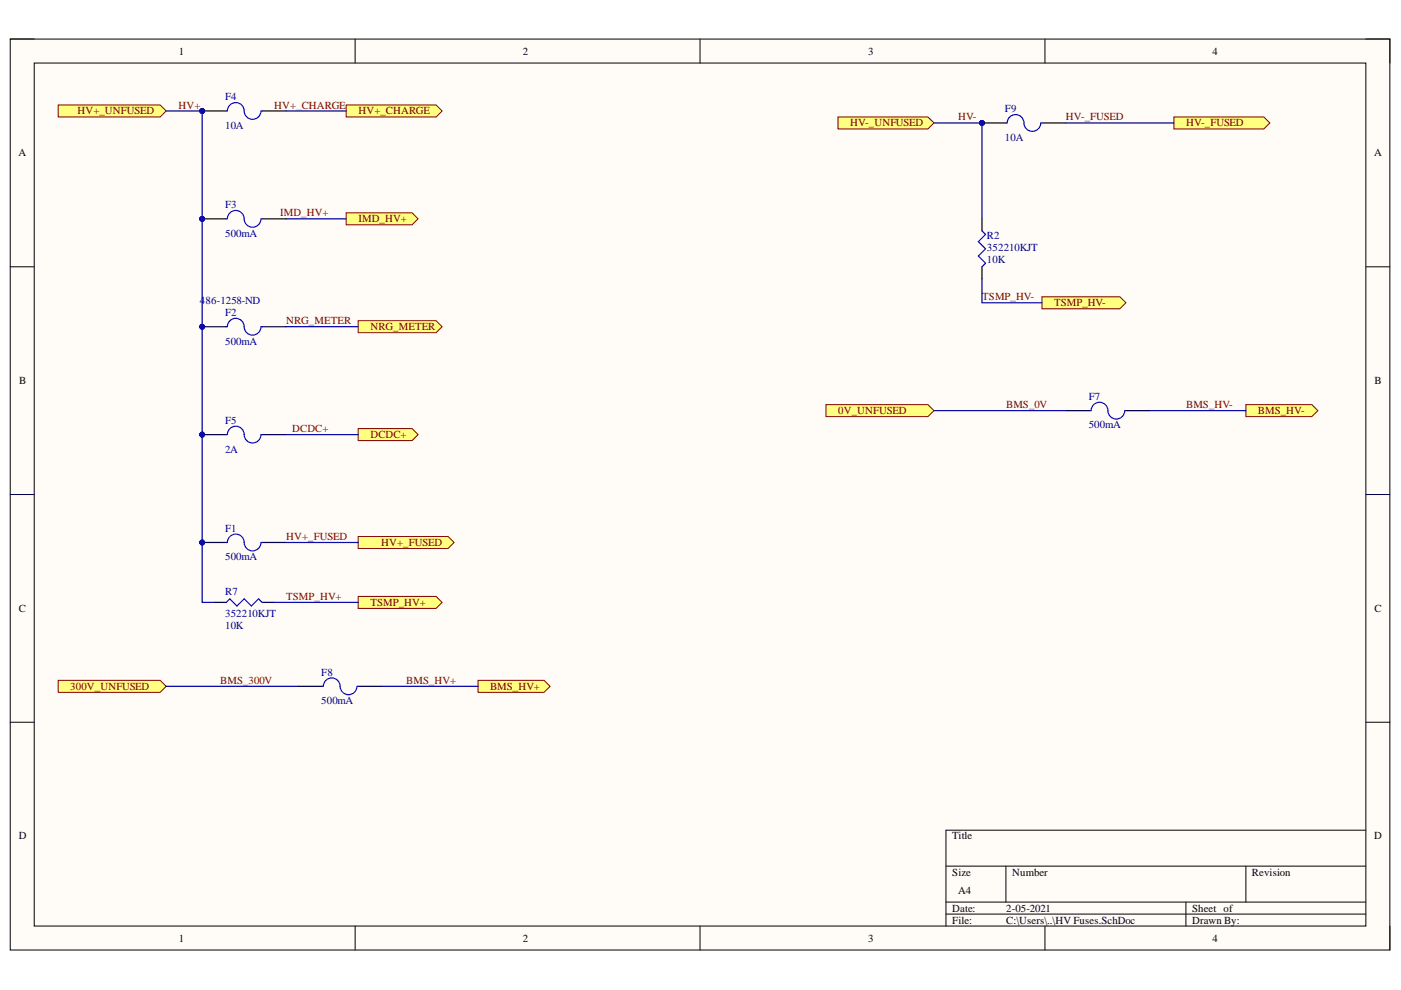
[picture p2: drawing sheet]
<svg xmlns="http://www.w3.org/2000/svg" width="297mm" height="210mm" viewBox="0 0 297 210" stroke-linecap="round" stroke-linejoin="round" font-family="sans-serif">
<path d="M2.2 8.3h292.5v193.1h-292.5z" fill-rule="evenodd" fill="#fffcf8"/>
<path d="M2.2 8.3h292.5v193.1h-292.5z" fill="none" stroke="#000" stroke-width=".21"/>
<path d="M7.3 13.4h282.3v182.9h-282.3z" fill-rule="evenodd" fill="#fffcf8"/>
<g fill="none" stroke="#000" stroke-width=".21">
<path d="M2.2 8.3h5.1M7.3 13.4h282.3v182.9h-282.3zM75.3 8.3v5.1M148.4 8.3v5.1M221.5 8.3v5.1M289.6 8.3h5.1v5.1M2.2 56.6h5.1M289.6 56.6h5.1M2.2 104.9h5.1M289.6 104.9h5.1M2.2 153.1h5.1M289.6 153.1h5.1"/>
<path d="M289.6 176h-89v20.3M75.3 196.3v5.1M148.4 196.3v5.1M200.6 183.6h89M200.6 191.3h89M200.6 193.8h89M213.3 183.6v7.7M221.5 196.3v5.1M251.4 191.3v5M264.2 183.6v7.7M294.7 196.3v5.1"/>
</g>
<path d="M75.9 90.9h11.5l1.2 1.2-1.2 1.3h-11.5z" fill-rule="evenodd" fill="#ffff80"/>
<path d="M75.9 90.9h11.5l1.2 1.2-1.2 1.3h-11.5z" fill="none" stroke="#800000" stroke-width=".21"/>
<path d="M73.4 45.1h14l1.2 1.3-1.2 1.3h-14z" fill-rule="evenodd" fill="#ffff80"/>
<path d="M73.4 45.1h14l1.2 1.3-1.2 1.3h-14z" fill="none" stroke="#800000" stroke-width=".21"/>
<path d="M75.9 113.7h19.1l1.3 1.3-1.3 1.3h-19.1z" fill-rule="evenodd" fill="#ffff80"/>
<path d="M75.9 113.7h19.1l1.3 1.3-1.3 1.3h-19.1z" fill="none" stroke="#800000" stroke-width=".21"/>
<path d="M12.3 22.3h21.7l1.2 1.2-1.2 1.3h-21.7z" fill-rule="evenodd" fill="#ffff80"/>
<path d="M12.3 22.3h21.7l1.2 1.2-1.2 1.3h-21.7z" fill="none" stroke="#800000" stroke-width=".21"/>
<circle cx="42.9" cy="115" r=".51" fill="#000080"/>
<circle cx="42.9" cy="115" r=".51" fill="none" stroke="#000080" stroke-width=".21"/>
<path d="M42.9 115h5.1" fill="none" stroke="#000" stroke-width=".25"/>
<circle cx="42.9" cy="115" r=".51" fill="#000080"/>
<circle cx="42.9" cy="115" r=".51" fill="none" stroke="#000080" stroke-width=".21"/>
<path d="M55.6 115h5.1" fill="none" stroke="#000" stroke-width=".25"/>
<path d="M48 115h.2M48.2 115a1.78 1.78 0 0 1 1.8-1.8 1.78 1.78 0 0 1 1.8 1.8 1.78 1.78 0 0 0 1.7 1.8 1.78 1.78 0 0 0 1.8-1.7M55.3 115h.3" fill="none" stroke="#00f" stroke-width=".25"/>
<circle cx="42.9" cy="92.1" r=".51" fill="#000080"/>
<circle cx="42.9" cy="92.1" r=".51" fill="none" stroke="#000080" stroke-width=".21"/>
<path d="M42.9 92.1h5.1" fill="none" stroke="#000" stroke-width=".25"/>
<circle cx="42.9" cy="92.1" r=".51" fill="#000080"/>
<circle cx="42.9" cy="92.1" r=".51" fill="none" stroke="#000080" stroke-width=".21"/>
<path d="M55.6 92.1h5.1" fill="none" stroke="#000" stroke-width=".25"/>
<path d="M48 92.1h.2M48.2 92.1a1.78 1.78 0 0 1 1.8-1.7 1.78 1.78 0 0 1 1.8 1.7 1.78 1.78 0 0 0 1.7 1.8 1.78 1.78 0 0 0 1.8-1.7M55.3 92.1h.3" fill="none" stroke="#00f" stroke-width=".25"/>
<circle cx="42.9" cy="69.3" r=".51" fill="#000080"/>
<circle cx="42.9" cy="69.3" r=".51" fill="none" stroke="#000080" stroke-width=".21"/>
<path d="M42.9 69.3h5.1" fill="none" stroke="#000" stroke-width=".25"/>
<circle cx="42.9" cy="69.3" r=".51" fill="#000080"/>
<circle cx="42.9" cy="69.3" r=".51" fill="none" stroke="#000080" stroke-width=".21"/>
<path d="M55.6 69.3h5.1" fill="none" stroke="#000" stroke-width=".25"/>
<path d="M48 69.3h.2M48.2 69.2a1.78 1.78 0 0 1 1.8-1.7 1.78 1.78 0 0 1 1.8 1.8 1.78 1.78 0 0 0 1.7 1.8 1.78 1.78 0 0 0 1.8-1.8M55.3 69.3h.3" fill="none" stroke="#00f" stroke-width=".25"/>
<circle cx="42.9" cy="46.4" r=".51" fill="#000080"/>
<circle cx="42.9" cy="46.4" r=".51" fill="none" stroke="#000080" stroke-width=".21"/>
<path d="M42.9 46.4h5.1" fill="none" stroke="#000" stroke-width=".25"/>
<circle cx="42.9" cy="46.4" r=".51" fill="#000080"/>
<circle cx="42.9" cy="46.4" r=".51" fill="none" stroke="#000080" stroke-width=".21"/>
<path d="M55.6 46.4h5.1" fill="none" stroke="#000" stroke-width=".25"/>
<path d="M48 46.4h.2M48.2 46.3a1.78 1.78 0 0 1 1.8-1.7 1.78 1.78 0 0 1 1.8 1.8 1.78 1.78 0 0 0 1.7 1.8 1.78 1.78 0 0 0 1.8-1.7M55.3 46.4h.3" fill="none" stroke="#00f" stroke-width=".25"/>
<circle cx="42.9" cy="23.5" r=".51" fill="#000080"/>
<circle cx="42.9" cy="23.5" r=".51" fill="none" stroke="#000080" stroke-width=".21"/>
<path d="M42.9 23.5h5.1" fill="none" stroke="#000" stroke-width=".25"/>
<circle cx="42.9" cy="23.5" r=".51" fill="#000080"/>
<circle cx="42.9" cy="23.5" r=".51" fill="none" stroke="#000080" stroke-width=".21"/>
<path d="M55.6 23.5h5.1" fill="none" stroke="#000" stroke-width=".25"/>
<path d="M48 23.5h.2M48.2 23.5a1.78 1.78 0 0 1 1.8-1.8 1.78 1.78 0 0 1 1.8 1.8 1.78 1.78 0 0 0 1.7 1.8 1.78 1.78 0 0 0 1.8-1.7M55.3 23.5h.3" fill="none" stroke="#00f" stroke-width=".25"/>
<path d="M73.4 22.3h19.1l1.2 1.2-1.2 1.3h-19.1z" fill-rule="evenodd" fill="#ffff80"/>
<path d="M73.4 22.3h19.1l1.2 1.2-1.2 1.3h-19.1z" fill="none" stroke="#800000" stroke-width=".21"/>
<path d="M75.9 68h16.6l1.2 1.3-1.2 1.2h-16.6z" fill-rule="evenodd" fill="#ffff80"/>
<path d="M75.9 68h16.6l1.2 1.3-1.2 1.2h-16.6z" fill="none" stroke="#800000" stroke-width=".21"/>
<path d="M177.7 24.8h19l1.3 1.3-1.3 1.2h-19z" fill-rule="evenodd" fill="#ffff80"/>
<path d="M177.7 24.8h19l1.3 1.3-1.3 1.2h-19z" fill="none" stroke="#800000" stroke-width=".21"/>
<circle cx="208.2" cy="26.1" r=".51" fill="#000080"/>
<circle cx="208.2" cy="26.1" r=".51" fill="none" stroke="#000080" stroke-width=".21"/>
<path d="M208.2 26.1h5.1" fill="none" stroke="#000" stroke-width=".25"/>
<circle cx="208.2" cy="26.1" r=".51" fill="#000080"/>
<circle cx="208.2" cy="26.1" r=".51" fill="none" stroke="#000080" stroke-width=".21"/>
<path d="M220.9 26.1h5.1M226 87.1h5.1M238.7 87.1h5.1M63.2 145.5h5.1M75.9 145.5h5.1" fill="none" stroke="#000" stroke-width=".25"/>
<path d="M213.3 26.1h.2M213.5 26a1.78 1.78 0 0 1 1.8-1.7 1.78 1.78 0 0 1 1.8 1.8 1.78 1.78 0 0 0 1.8 1.7 1.78 1.78 0 0 0 1.8-1.7M220.7 26.1h.2M231.1 87.1h.2M231.3 87a1.78 1.78 0 0 1 1.8-1.7 1.78 1.78 0 0 1 1.8 1.8 1.78 1.78 0 0 0 1.8 1.7 1.78 1.78 0 0 0 1.8-1.7M238.5 87.1h.2M68.3 145.5h.3M68.6 145.5a1.78 1.78 0 0 1 1.8-1.8 1.78 1.78 0 0 1 1.7 1.8 1.78 1.78 0 0 0 1.8 1.8 1.78 1.78 0 0 0 1.8-1.7M75.7 145.5h.2" fill="none" stroke="#00f" stroke-width=".25"/>
<path d="M175.1 85.8h21.6l1.3 1.3-1.3 1.2h-21.6z" fill-rule="evenodd" fill="#ffff80"/>
<path d="M175.1 85.8h21.6l1.3 1.3-1.3 1.2h-21.6z" fill="none" stroke="#800000" stroke-width=".21"/>
<path d="M12.3 144.2h21.7l1.2 1.3-1.2 1.3h-21.7z" fill-rule="evenodd" fill="#ffff80"/>
<path d="M12.3 144.2h21.7l1.2 1.3-1.2 1.3h-21.7z" fill="none" stroke="#800000" stroke-width=".21"/>
<path d="M208.2 46.4v2.5M208.2 56.6v2.5M45.4 127.7h2.6M55.6 127.7h2.5" fill="none" stroke="#000" stroke-width=".25"/>
<path d="M208.2 48.9l.8 .8-1.6 1.5 1.6 1.6-1.6 1.5 1.6 1.5-.8 .8M48 127.7l.7-.7 1.5 1.5 1.6-1.5 1.5 1.5 1.5-1.5 .8 .7" fill="none" stroke="#00f" stroke-width=".25"/>
<path d="M220.9 62.9h16.5l1.3 1.3-1.3 1.3h-16.5z" fill-rule="evenodd" fill="#ffff80"/>
<path d="M220.9 62.9h16.5l1.3 1.3-1.3 1.3h-16.5z" fill="none" stroke="#800000" stroke-width=".21"/>
<path d="M75.9 126.5h16.6l1.2 1.2-1.2 1.3h-16.6z" fill-rule="evenodd" fill="#ffff80"/>
<path d="M75.9 126.5h16.6l1.2 1.2-1.2 1.3h-16.6z" fill="none" stroke="#800000" stroke-width=".21"/>
<path d="M248.9 24.8h19.1l1.2 1.3-1.2 1.2h-19.1z" fill-rule="evenodd" fill="#ffff80"/>
<path d="M248.9 24.8h19.1l1.2 1.3-1.2 1.2h-19.1z" fill="none" stroke="#800000" stroke-width=".21"/>
<path d="M101.4 144.2h14l1.2 1.3-1.2 1.3h-14z" fill-rule="evenodd" fill="#ffff80"/>
<path d="M101.4 144.2h14l1.2 1.3-1.2 1.3h-14z" fill="none" stroke="#800000" stroke-width=".21"/>
<path d="M264.2 85.8h13.9l1.3 1.3-1.3 1.2h-13.9z" fill-rule="evenodd" fill="#ffff80"/>
<path d="M264.2 85.8h13.9l1.3 1.3-1.3 1.2h-13.9z" fill="none" stroke="#800000" stroke-width=".21"/>
<path d="M35.2 23.5h7.7v104.2h2.5M60.7 23.5h12.7M60.7 46.4h12.7M60.7 69.3h15.2M60.7 92.1h15.2M198 87.1h28M60.7 115h15.2M35.2 145.5h28M81 145.5h20.4" fill="none" stroke="#000080" stroke-width=".25"/>
<circle cx="42.9" cy="23.5" r=".51" fill="#000080"/>
<circle cx="42.9" cy="23.5" r=".51" fill="none" stroke="#000080" stroke-width=".21"/>
<circle cx="42.9" cy="46.4" r=".51" fill="#000080"/>
<circle cx="42.9" cy="46.4" r=".51" fill="none" stroke="#000080" stroke-width=".21"/>
<circle cx="42.9" cy="69.3" r=".51" fill="#000080"/>
<circle cx="42.9" cy="69.3" r=".51" fill="none" stroke="#000080" stroke-width=".21"/>
<circle cx="42.9" cy="92.1" r=".51" fill="#000080"/>
<circle cx="42.9" cy="92.1" r=".51" fill="none" stroke="#000080" stroke-width=".21"/>
<circle cx="42.9" cy="115" r=".51" fill="#000080"/>
<circle cx="42.9" cy="115" r=".51" fill="none" stroke="#000080" stroke-width=".21"/>
<path d="M198 26.1h10.2v20.3M58.1 127.7h17.8" fill="none" stroke="#000080" stroke-width=".25"/>
<circle cx="208.2" cy="26.1" r=".51" fill="#000080"/>
<circle cx="208.2" cy="26.1" r=".51" fill="none" stroke="#000080" stroke-width=".21"/>
<path d="M226 26.1h22.9M208.2 59.1v5.1h12.7M243.8 87.1h20.4" fill="none" stroke="#000080" stroke-width=".25"/>
<g font-size="2.3">
<text x="37.9" y="11.6">1</text>
<text x="110.8" y="11.6">2</text>
<text x="184" y="11.6">3</text>
<text x="257.1" y="11.6">4</text>
<text x="3.9" y="33.2">A</text>
<text x="291.3" y="33.2">A</text>
<text x="4.1" y="81.4">B</text>
<text x="291.4" y="81.4">B</text>
<text x="4" y="129.7">C</text>
<text x="291.4" y="129.7">C</text>
<text x="4" y="178">D</text>
<text x="201.9" y="178">Title</text>
<text x="291.3" y="178">D</text>
<text x="201.9" y="185.7">Size</text>
<text x="214.6" y="185.7">Number</text>
<text x="265.4" y="185.7">Revision</text>
<text x="203.2" y="189.5">A4</text>
<text x="201.9" y="193.3">Date:</text>
<text x="201.9" y="195.8">File:</text>
<text x="213.3" y="193.3">2-05-2021</text>
<text x="213.3" y="195.8">C:\Users\..\HV Fuses.SchDoc</text>
<text x="252.7" y="193.3">Sheet of</text>
<text x="252.7" y="195.8">Drawn By:</text>
<text x="37.9" y="199.6">1</text>
<text x="110.8" y="199.6">2</text>
<text x="184" y="199.6">3</text>
<text x="257.1" y="199.6">4</text>
</g>
<g font-size="2.3" fill="#800000">
<text x="37.8" y="23">HV+</text>
<text x="58.1" y="23">HV+_CHARGE</text>
<text x="16.4" y="24.3">HV+_UNFUSED</text>
<text x="76" y="24.3">HV+_CHARGE</text>
<text x="180.2" y="26.8">HV-_UNFUSED</text>
<text x="203.2" y="25.5">HV-</text>
<text x="226" y="25.5">HV-_FUSED</text>
<text x="251.5" y="26.8">HV-_FUSED</text>
<text x="59.4" y="45.8">IMD_HV+</text>
<text x="76" y="47.1">IMD_HV+</text>
<text x="208.2" y="63.7">TSMP_HV-</text>
<text x="223.5" y="64.9">TSMP_HV-</text>
<text x="60.7" y="68.7">NRG_METER</text>
<text x="78.5" y="70">NRG_METER</text>
<text x="177.7" y="87.8">0V_UNFUSED</text>
<text x="213.3" y="86.5">BMS_0V</text>
<text x="251.5" y="86.5">BMS_HV-</text>
<text x="266.7" y="87.8">BMS_HV-</text>
<text x="61.9" y="91.6">DCDC+</text>
<text x="78.5" y="92.9">DCDC+</text>
<text x="60.7" y="114.5">HV+_FUSED</text>
<text x="80.8" y="115.8">HV+_FUSED</text>
<text x="60.7" y="127.2">TSMP_HV+</text>
<text x="78.5" y="128.4">TSMP_HV+</text>
<text x="14.9" y="146.3">300V_UNFUSED</text>
<text x="46.7" y="145">BMS_300V</text>
<text x="86.1" y="145">BMS_HV+</text>
<text x="103.9" y="146.3">BMS_HV+</text>
</g>
<g font-size="2.3" fill="#000080">
<text x="47.7" y="21.2">F4</text>
<text x="213.1" y="23.8">F9</text>
<text x="47.7" y="27.3">10A</text>
<text x="213.1" y="29.9">10A</text>
<text x="47.7" y="44.1">F3</text>
<text x="47.7" y="50.2">500mA</text>
<text x="209.3" y="50.7">R2</text>
<text x="209.3" y="53.3">352210KJT</text>
<text x="209.3" y="55.8">10K</text>
<text x="42.4" y="64.4">4</text>
<text x="43.6" y="64.4">86-1258-ND</text>
<text x="47.7" y="67">F2</text>
<text x="47.7" y="73.1">500mA</text>
<text x="47.7" y="89.8">F5</text>
<text x="230.8" y="84.7">F7</text>
<text x="47.7" y="96">2A</text>
<text x="230.8" y="90.8">500mA</text>
<text x="47.7" y="112.7">F1</text>
<text x="47.7" y="118.8">500mA</text>
<text x="47.7" y="126.2">R7</text>
<text x="47.7" y="130.7">352210KJT</text>
<text x="47.7" y="133.3">10K</text>
<text x="68.1" y="143.2">F8</text>
<text x="68.1" y="149.3">500mA</text>
</g>
</svg>
